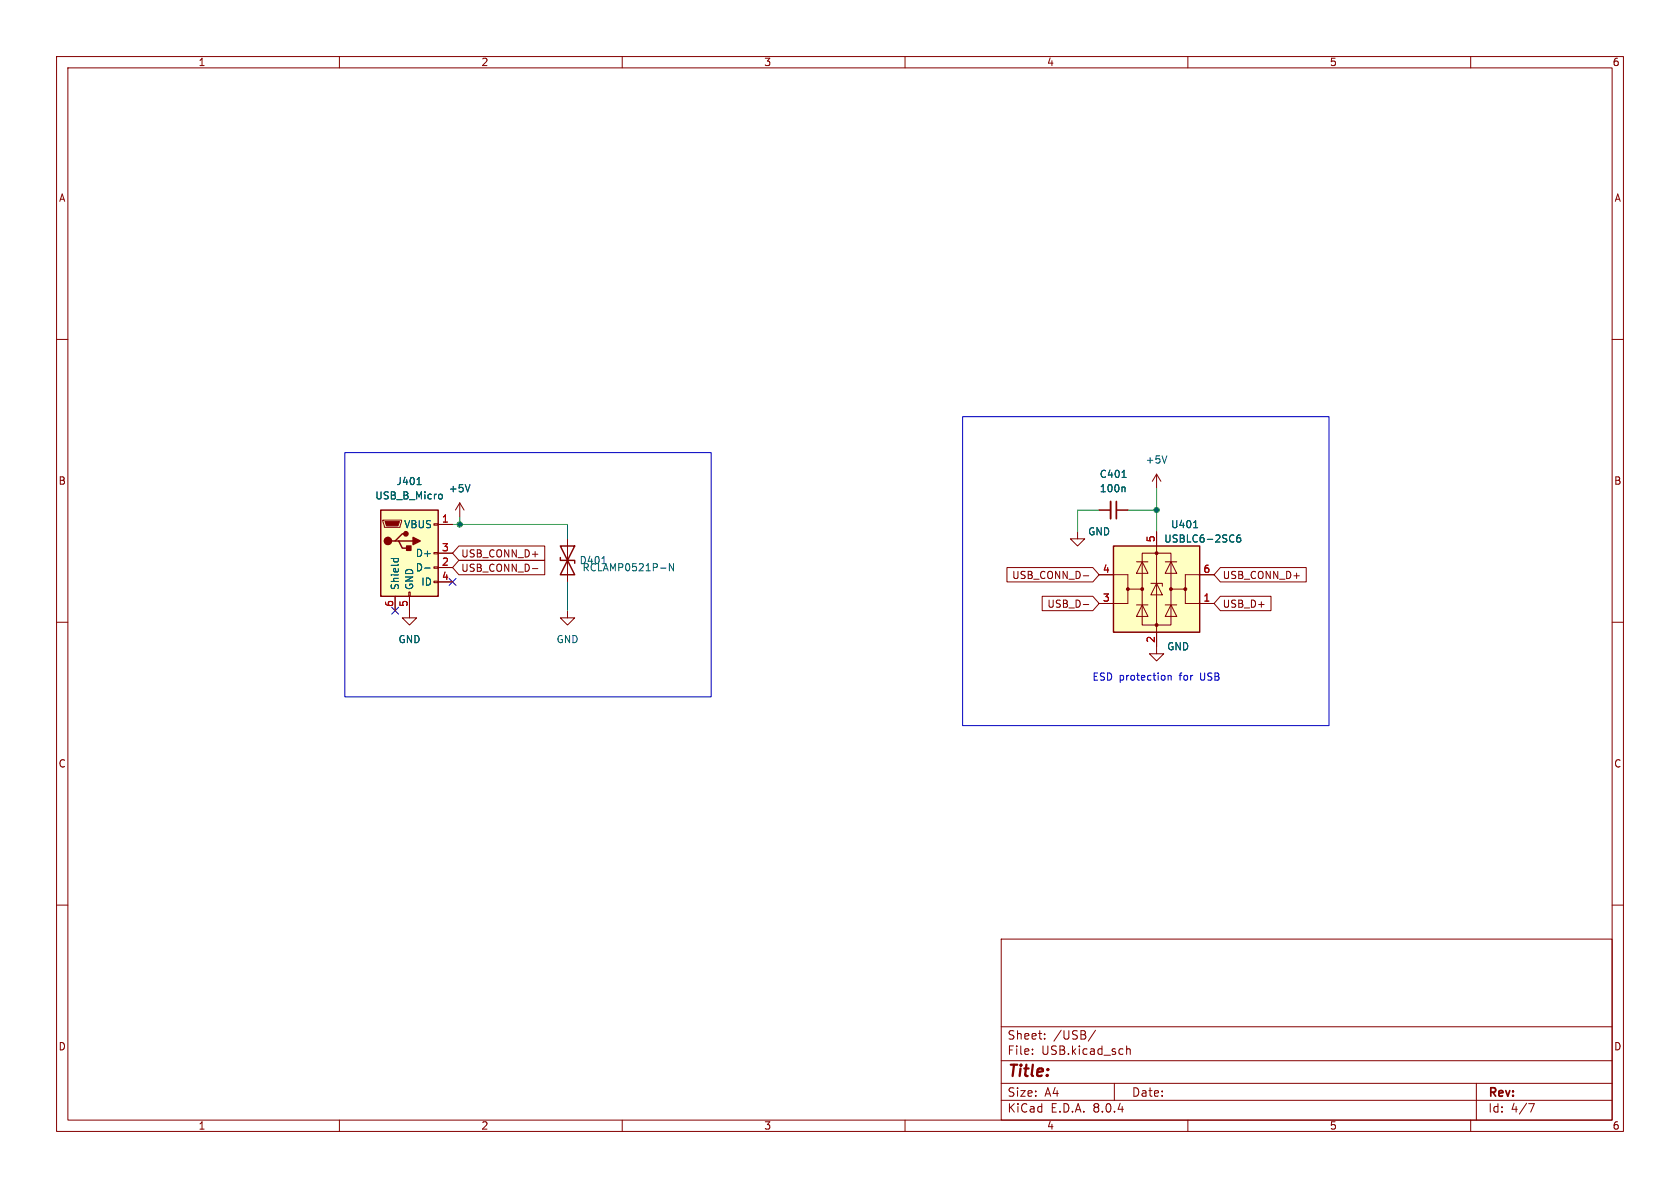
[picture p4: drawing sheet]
<svg xmlns="http://www.w3.org/2000/svg" width="297mm" height="210mm" viewBox="0 0 297 210" stroke-linecap="round" stroke-linejoin="round" font-family="sans-serif">
<g fill="none" stroke="#840000" stroke-width=".18">
<path d="M10 10h277v190h-277zM12 12h273v186h-273zM60 10v2M110 10v2M160 10v2M210 10v2M260 10v2M10 60h2M285 60h2M10 110h2M204.5 114.3v1.3h1.2l-1.2 1.2-1.3-1.2h1.3M285 110h2"/>
<path d="M10 160h2M285 160h2M177 166h108v32h-108zM60 198v2M110 198v2M160 198v2M177 194.5h108M177 191.5h108M177 187.5h108M177 181.5h108M182.5 186.3v.1M182.5 185.5v.1"/>
<path d="M184.7 183.6v.1M184.7 182.8v.1M193.7 182.1l-1.3 2M197 191.5v3M199.2 184.9v1.5M199.2 185.5l.2-.1 .3 .1 .1 .9M210 198v2M260 198v2M261 191.5v6.5M270.2 195.1h1l-.6 1.5"/>
</g>
<path d="M196.8 96.5h15.3v15.3h-15.3z" fill="#ffffc2"/>
<path d="M196.8 96.5h15.3v15.3h-15.3z" fill="none" stroke="#840000" stroke-width=".25"/>
<g fill="#840000" stroke="#840000" stroke-width=".18">
<circle cx="209.5" cy="104.1" r=".25"/>
<circle cx="207" cy="104.1" r=".25"/>
<circle cx="204.5" cy="110.5" r=".25"/>
<circle cx="204.5" cy="97.8" r=".25"/>
<circle cx="201.9" cy="104.1" r=".25"/>
<circle cx="199.4" cy="104.1" r=".25"/>
</g>
<g fill="none" stroke="#840000" stroke-width=".18">
<path d="M81.3 88.9l-.8 1.3M81.3 88.9v2.5M81.3 88.9l.7 1.3M200.9 99.3h2M201.9 97.8h5.1v12.7h-5.1zM201.9 99.3l1 2h-2zM204.5 94v20.3M206 99.3h2M207 99.3l1 2h-2zM194.3 101.6h5.1v2.5h2.5M199.4 104.1v2.6h-5.1M200.9 106.9h2"/>
<path d="M201.9 106.9l1 2.1h-2zM203.5 103.1h2v.5M204.5 103.1l1 2.1h-2zM206 106.9h2M207 106.9l1 2.1h-2zM209.5 104.1v2.6h5.1M214.6 101.6h-5.1v2.5h-2.5"/>
</g>
<path d="M83.1 85.7l-.4 1.2M211 93.3h.7M219.2 94.6h-.3a.86 .86 0 0 0 0 1.2l.4-.1 .1-.4-.3-.3-.3 .1-.2 .2" fill="none" stroke="#006464" stroke-width=".18"/>
<path d="M67.3 90.2h10.2v15.2h-10.2z" fill="#ffffc2"/>
<path d="M67.3 90.2h10.2v15.2h-10.2zM69.8 95.6h.7l.6 1.3h1.3M70.5 95.6h2.5M71.8 94.4h-.7l-1.3 1.2h-.6M99.1 98.6v.5h2.5v.5M99.1 96.5l2.5 5.1h-2.5l2.5-5.1z" fill="none" stroke="#840000" stroke-width=".25"/>
<g fill="#840000" stroke="#840000" stroke-width=".25">
<path d="M73 95l1.3 .6-1.3 .7z"/>
<path d="M71.9 96.5h.7v.8h-.7z"/>
<circle cx="68.6" cy="95.6" r=".63"/>
<circle cx="71.8" cy="94.4" r=".38"/>
</g>
<g fill="none" stroke="#840000" stroke-width=".18">
<path d="M67.7 91.9h3.3v.3l-.3 1h-2.8zM76.7 97.7h.8v.2h-.8zM76.7 92.6h.8v.2h-.8zM77.5 92.7h2.5M77.5 97.8h2.5M81.1 96.5h15.2v2.6h-15.2l-1.1-1.3zM81.1 99.1h15.2v2.5h-15.2l-1.1-1.3zM100.3 95.3v7.6M190.5 94v1.3h1.3l-1.3 1.2-1.3-1.2h1.3M194.3 90.2h2M197.4 90.2h2M204.5 83.8l-.8 1.3"/>
<path d="M204.5 83.8v2.6M204.5 94v2.5M204.5 83.8l.7 1.3M69.8 105.4v2.6M72.3 104.6h.2v.8h-.2zM72.4 105.4v3.8h1.3l-1.3 1.3-1.3-1.3h1.3M76.7 102.7h.8v.3h-.8zM76.7 100.2h.8v.3h-.8zM77.5 100.3h2.5M77.5 102.9h2.5M94.1 100.5h1M100.3 108v1.2h1.3l-1.3 1.3-1.2-1.3h1.2"/>
<path d="M178 100.3h15.2l1.1 1.3-1.1 1.3h-15.2zM184.2 105.4h9l1.1 1.3-1.1 1.3h-9zM191.5 106.9h1M191.5 101.8h1M194.3 106.7h2.5M194.3 101.6h2.5M204.5 111.8v2.5M212.1 106.7h2.5M212.1 101.6h2.5M215.7 105.4h9v2.6h-9l-1.1-1.3zM215.7 100.3h15.2v2.6h-15.2l-1.1-1.3z"/>
</g>
<path d="M68.1 92.2h2.5l-.2 .8h-2.1z" fill="#840000" stroke="#840000" stroke-width=".18"/>
<g fill="none" stroke="#006464" stroke-width=".18">
<path d="M69.2 98.7h1.2M69.6 98.7v.4M70.4 98.7v.4M73.7 85.7h.7M77.8 87.4h.3l.1 .2-.1 .5-.3 .1M83.1 85.7l-.4 1.2M119.1 99.6v1.3l-.8-1.3v1.3M198.4 84.4h.7M198.7 86.1l.2 .2v.6M206.3 80.6l-.4 1.3M211 93.3h.7M219.2 94.6h-.3a.86 .86 0 0 0 0 1.2l.4-.1 .1-.4-.3-.3-.3 .1-.2 .2"/>
<path d="M75.1 100.4h1M116.8 100.4h.9"/>
</g>
<path d="M196.3 88.6v3.1" fill="none" stroke="#840000" stroke-width=".33"/>
<path d="M197.4 88.6v3.1" fill="none" stroke="#840000" stroke-width=".3"/>
<path d="M170.2 73.7h64.7v54.6h-64.7zM61 80h64.7v43.2h-64.7zM206.5 119.4v.8M206.5 119.5l.2-.1 .3 .1v.7" fill="none" stroke="#0000c2" stroke-width=".18"/>
<path d="M80 92.7h20.3v2.6M81.3 91.4v1.3M194.3 90.2h-3.8v3.8M199.4 90.2h5.1M204.5 86.4v7.6M100.3 102.9v5.1" fill="none" stroke="#009600" stroke-width=".18"/>
<path d="M69.2 107.3l1.3 1.3M70.5 107.3l-1.3 1.3M79.4 102.3l1.2 1.2M80.6 102.3l-1.2 1.2" fill="none" stroke="#000084" stroke-width=".18"/>
<g fill="#009600" stroke="#009600" stroke-width=".18">
<circle cx="81.3" cy="92.7" r=".46"/>
<circle cx="204.5" cy="90.2" r=".46"/>
</g>
<text font-size="2.8" fill="#840000" x="178" y="190.9">Title:</text>
<g font-size="2.1" fill="#840000">
<text x="178" y="184">Sheet:</text>
<text x="186.2" y="184">/USB/</text>
<text x="178" y="186.7">File:</text>
<text x="184.1" y="186.7">USB.kicad_sch</text>
<text x="178" y="196.9">KiCad</text>
<text x="178" y="194.1">Size:</text>
<text x="184.7" y="194.1">A4</text>
<text x="185.7" y="196.9">E.D.A.</text>
<text x="193.3" y="196.9">8.0.4</text>
<text x="200" y="194.1">Date:</text>
<text x="263" y="194.3">Rev:</text>
<text x="263" y="196.9">Id:</text>
<text x="267.1" y="196.9">4/7</text>
</g>
<g font-size="1.8" fill="#840000">
<text x="35" y="11.9">1</text>
<text x="85" y="11.9">2</text>
<text x="135" y="11.9">3</text>
<text x="185" y="11.9">4</text>
<text x="235" y="11.9">5</text>
<text x="285" y="11.9">6</text>
<text x="10.3" y="35.9">A</text>
<text x="285.3" y="35.9">A</text>
<text x="10.3" y="85.9">B</text>
<text x="285.3" y="85.9">B</text>
<text x="81.4" y="98.7">USB_CONN_D+</text>
<text x="81.4" y="101.3">USB_CONN_D-</text>
<text x="178.8" y="102.6">USB_CONN_D-</text>
<text x="185.1" y="107.6">USB_D-</text>
<text x="216.1" y="107.6">USB_D+</text>
<text x="216.1" y="102.6">USB_CONN_D+</text>
<text x="10.3" y="135.9">C</text>
<text x="285.3" y="135.9">C</text>
<text x="10.3" y="185.9">D</text>
<text x="285.3" y="185.9">D</text>
<text x="35" y="199.9">1</text>
<text x="85" y="199.9">2</text>
<text x="135" y="199.9">3</text>
<text x="185" y="199.9">4</text>
<text x="235" y="199.9">5</text>
<text x="285" y="199.9">6</text>
</g>
<g font-size="1.8" fill="#006464">
<text x="202.4" y="82.1">+5V</text>
<text x="66.2" y="88.5">USB_B_Micro</text>
<text x="70" y="86">J401</text>
<text x="79.2" y="87.2">+5V</text>
<text x="194.3" y="84.7">C401</text>
<text x="194.3" y="87.2">100n</text>
<text x="71.4" y="93.6">VBUS</text>
<text x="192.3" y="94.8">GND</text>
<text x="206.9" y="93.6">U401</text>
<text x="73.4" y="101.2">D-</text>
<text x="73.4" y="98.7">D+</text>
<text x="102.4" y="99.9">D401</text>
<text x="102.9" y="101.2">RCLAMP0521P-N</text>
<text x="205.7" y="96.1">USBLC6-2SC6</text>
<text x="70.7" y="104.4" transform="rotate(-90 70.7 104.4)">Shield</text>
<text x="73.3" y="104.4" transform="rotate(-90 73.3 104.4)">GND</text>
<text x="74.4" y="103.7">ID</text>
<text x="70.4" y="113.9">GND</text>
<text x="98.3" y="113.9">GND</text>
<text x="206.2" y="115.2">GND</text>
</g>
<g font-size="1.8" fill="#a90000">
<text x="78" y="92.5">1</text>
<text x="204.2" y="96" transform="rotate(-90 204.2 96)">5</text>
<text x="78" y="100.1">2</text>
<text x="78" y="97.5">3</text>
<text x="194.9" y="101.3">4</text>
<text x="212.7" y="101.3">6</text>
<text x="69.6" y="107.4" transform="rotate(-90 69.6 107.4)">6</text>
<text x="72.1" y="107.4" transform="rotate(-90 72.1 107.4)">5</text>
<text x="78" y="102.6">4</text>
<text x="194.9" y="106.4">3</text>
<text x="212.7" y="106.4">1</text>
<text x="204.2" y="113.7" transform="rotate(-90 204.2 113.7)">2</text>
</g>
<g font-size="1.8" fill="#0000c2">
<text x="193" y="120.4">ESD protection</text>
<text x="208.6" y="120.4">for</text>
<text x="212.5" y="120.4">USB</text>
</g>
</svg>
